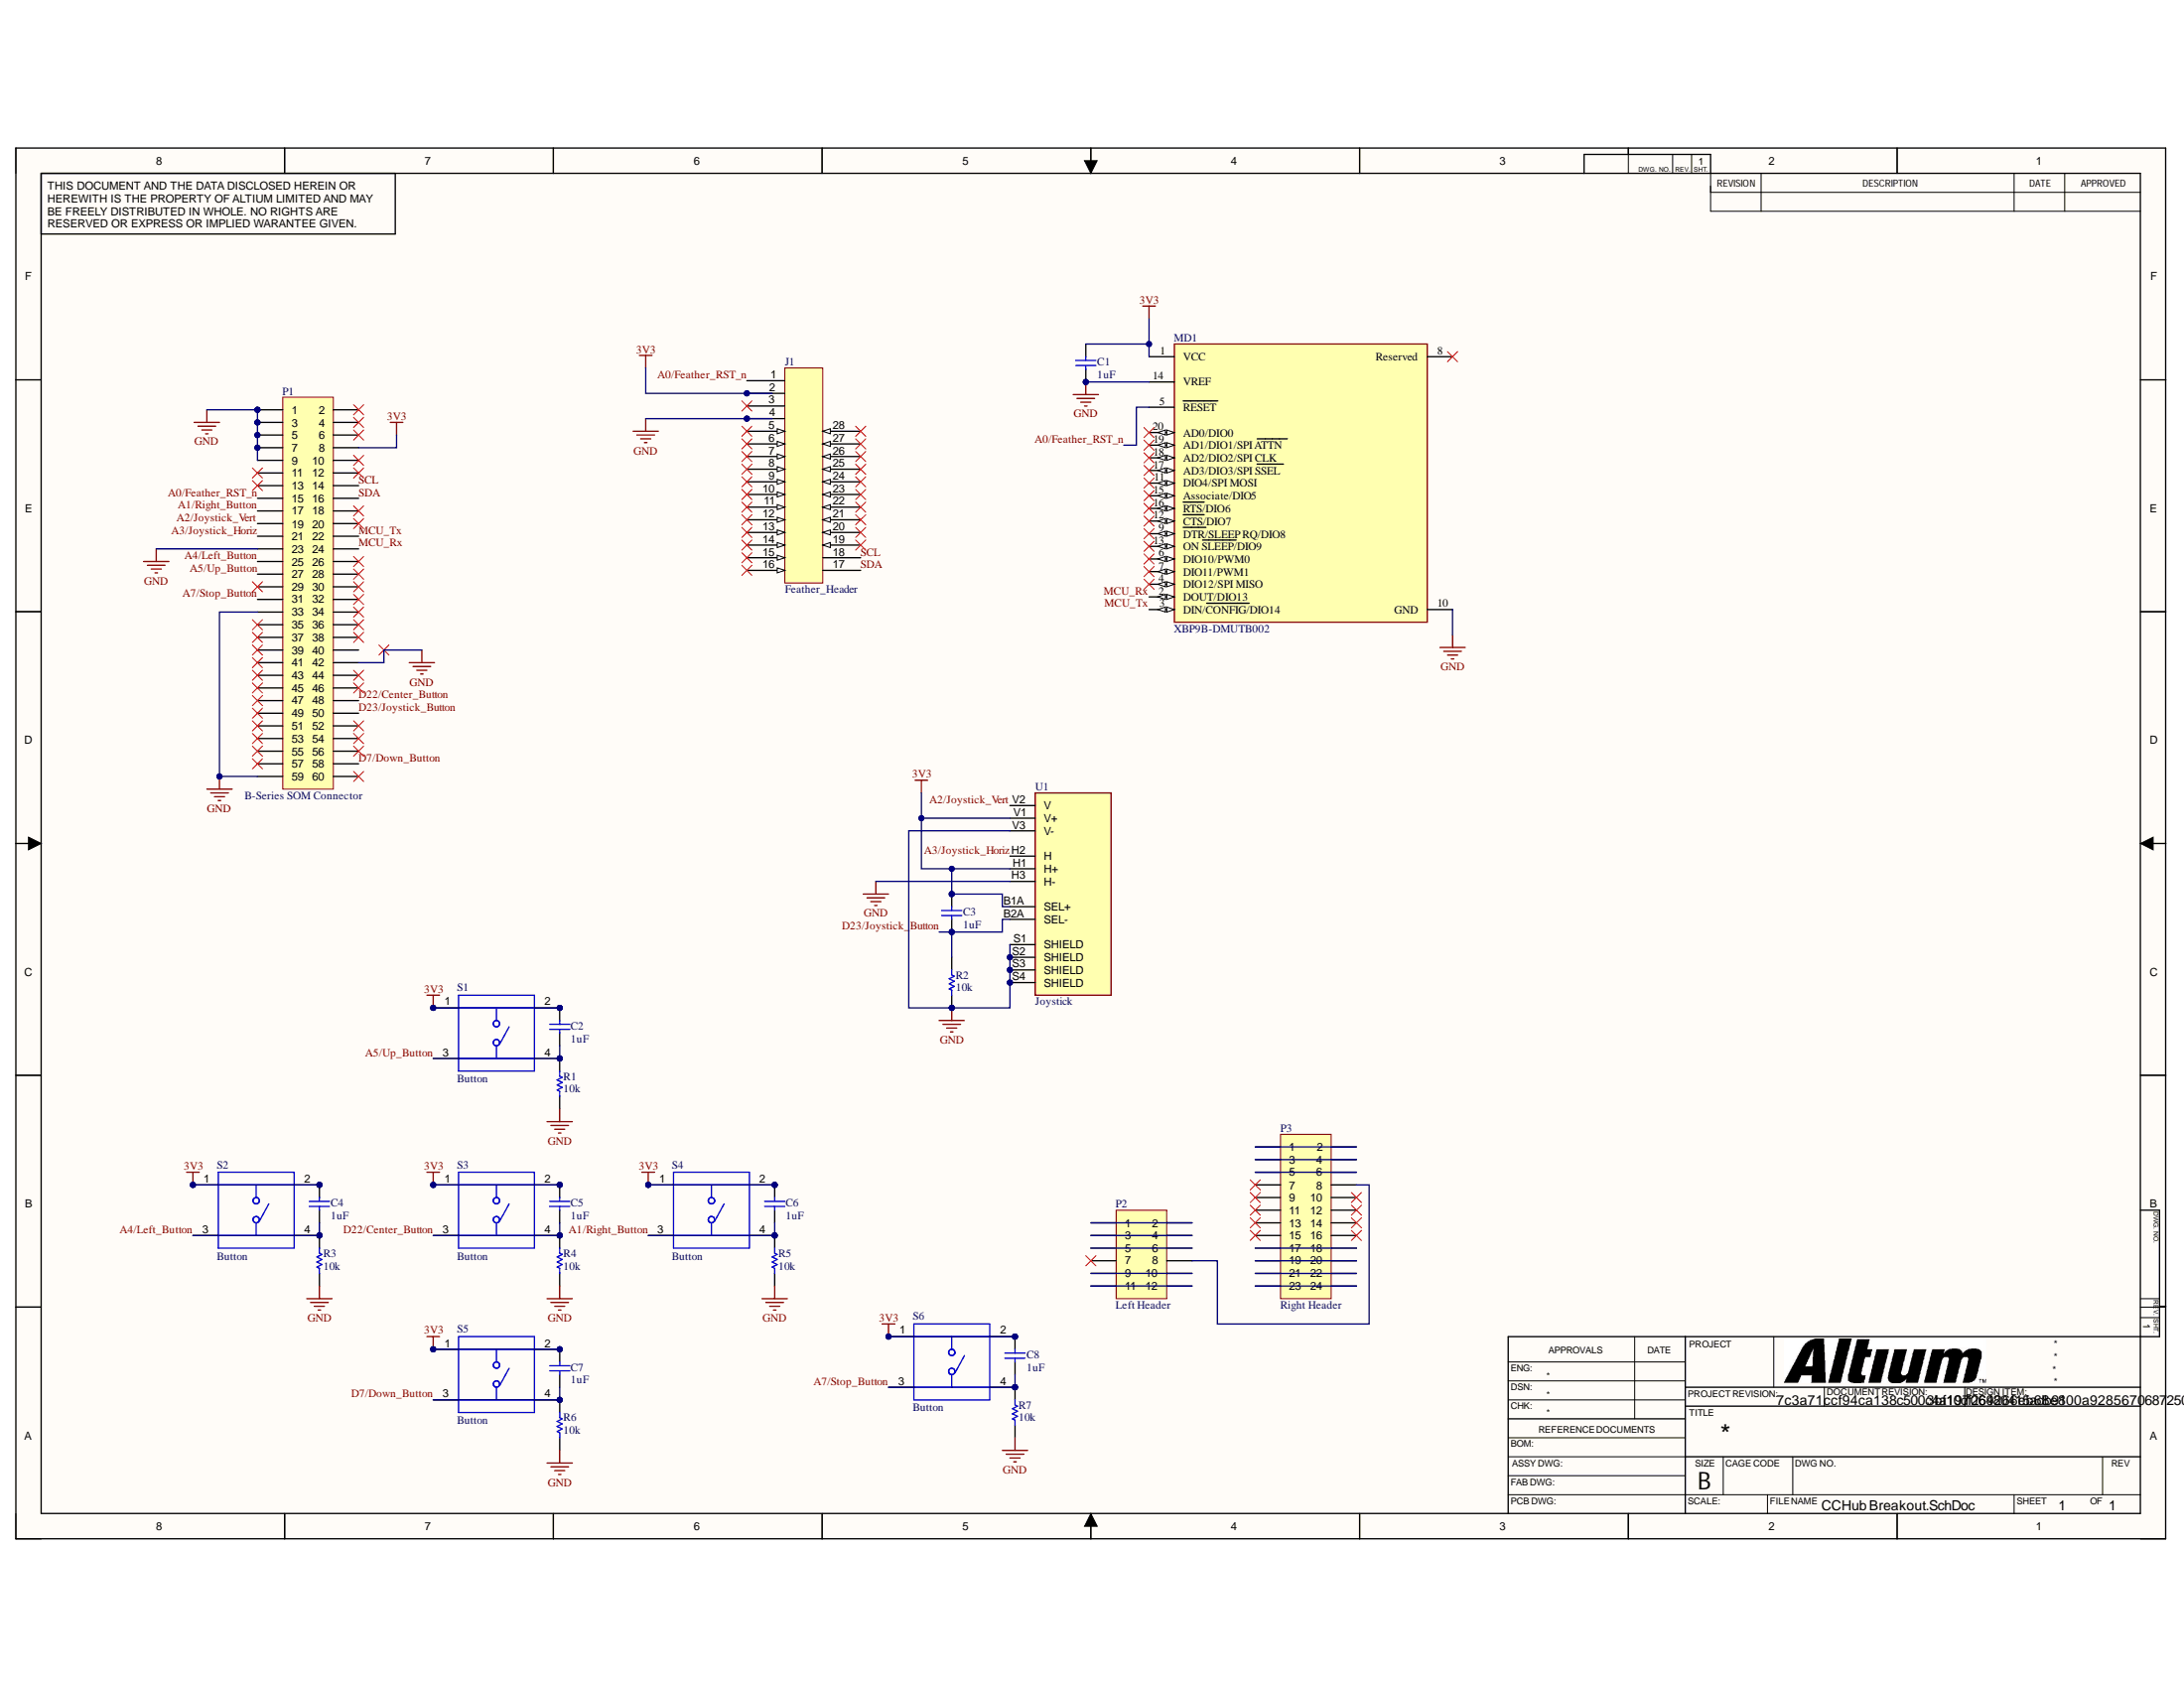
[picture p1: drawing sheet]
# Altium project WaterNet23CCHUBPCB.PrjPcb
1 sheet, 27 parts. Net scope: global (net labels, ports and power ports of the same name join across sheets).
Board file: Main.PcbDoc

## Sheet CCHub Breakout.SchDoc
size 431 x 279 mm; SheetNumber: 1; SheetTotal: 1

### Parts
C1  value 1uF  [1206 Capacitor]  (hidden comment: Capacitor)
C2  value 1uF  [1206 Capacitor]  (hidden comment: Capacitor)
C3  value 1uF  [1206 Capacitor]  (hidden comment: Capacitor)
C4  value 1uF  [1206 Capacitor]  (hidden comment: Capacitor)
C5  value 1uF  [1206 Capacitor]  (hidden comment: Capacitor)
C6  value 1uF  [1206 Capacitor]  (hidden comment: Capacitor)
C7  value 1uF  [1206 Capacitor]  (hidden comment: Capacitor)
C8  value 1uF  [1206 Capacitor]  (hidden comment: Capacitor)
J1  Feather_Header  [Feather_OLED]
MD1  XBP9B-DMUTB002  [FP-XBP9B-DMUTB002-MFG]
P1  B-Series SOM Connector  [HDR2X30]
P2  Left Header  [HDR2X6]
P3  Right Header  [HDR2X12]
R1  value 10k  [1206 Resistor]  (hidden comment: Resistor)
R2  value 10k  [1206 Resistor]  (hidden comment: Resistor)
R3  value 10k  [1206 Resistor]  (hidden comment: Resistor)
R4  value 10k  [1206 Resistor]  (hidden comment: Resistor)
R5  value 10k  [1206 Resistor]  (hidden comment: Resistor)
R6  value 10k  [1206 Resistor]  (hidden comment: Resistor)
R7  value 10k  [1206 Resistor]  (hidden comment: Resistor)
S1  Button  [Makerspace Button]
S2  Button  [Makerspace Button]
S3  Button  [Makerspace Button]
S4  Button  [Makerspace Button]
S5  Button  [Makerspace Button]
S6  Button  [Makerspace Button]
U1  Joystick  [XDCR_COM-09032]

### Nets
3V3: C1.2 C2.2 C3.2 C4.2 C5.2 C6.2 C7.2 C8.2 J1.2 MD1.1(VCC) P1.8 S1.1 S1.2 S2.1 S2.2 S3.1 S3.2 S4.1 S4.2 S5.1 S5.2 S6.1 S6.2 U1.B1A(SEL+) U1.H1(H+) U1.V1(V+)
GND: C1.1 J1.4 MD1.10(GND) MD1.14(VREF) P1.1 P1.3 P1.5 P1.7 P1.9 P1.23 P1.33 P1.42 P1.59 R1.1 R2.1 R3.1 R4.1 R5.1 R6.1 R7.1 U1.H3(H-) U1.S1(SHIELD) U1.S2(SHIELD) U1.S3(SHIELD) U1.S4(SHIELD) U1.V3(V-)
A0/Feather_RST_n: J1.1 MD1.5(~{RESET}) P1.15
A1/Right_Button: C6.1 P1.17 R5.2 S4.3 S4.4
A2/Joystick_Vert: P1.19 U1.V2(V)
A3/Joystick_Horiz: P1.21 U1.H2(H)
A4/Left_Button: C4.1 P1.25 R3.2 S2.3 S2.4
A5/Up_Button: C2.1 P1.27 R1.2 S1.3 S1.4
A7/Stop_Button: C8.1 P1.31 R7.2 S6.3 S6.4
D7/Down_Button: C7.1 P1.58 R6.2 S5.3 S5.4
D22/Center_Button: C5.1 P1.48 R4.2 S3.3 S3.4
D23/Joystick_Button: C3.1 P1.50 R2.2 U1.B2A(SEL-)
MCU_Rx: MD1.2(DOUT/DIO13) P1.24
MCU_Tx: MD1.3(DIN/~{CONFIG}/DIO14) P1.22
SCL: J1.18 P1.14
SDA: J1.17 P1.16
NetP2_1: P2.1 P2.2
NetP2_3: P2.3 P2.4
NetP2_5: P2.5 P2.6
NetP2_8: P2.8 P3.8
NetP2_9: P2.9 P2.10
NetP2_11: P2.11 P2.12
NetP3_1: P3.1 P3.2
NetP3_3: P3.3 P3.4
NetP3_5: P3.5 P3.6
NetP3_17: P3.17 P3.18
NetP3_19: P3.19 P3.20
NetP3_21: P3.21 P3.22
NetP3_23: P3.23 P3.24

Not connected (* = marked no-connect by the designer): J1 3* 5* 6* 7* 8* 9* 10* 11* 12* 13* 14* 15* 16* 19* 20* 21* 22* 23* 24* 25* 26* 27* 28*; MD1 4(DIO12/SPI_MISO)* 6(DIO10/PWM0)* 7(DIO11/PWM1)* 8(Reserved)* 9(~{DTR}/SLEEP_RQ/DIO8)* 11(DIO4/SPI_MOSI)* 12(~{CTS}/DIO7)* 13(ON_~{SLEEP}/DIO9)* 15(Associate/DIO5)* 16(~{RTS}/DIO6)* 17(AD3/DIO3/SPI_~{SSEL})* 18(AD2/DIO2/SPI_CLK)* 19(AD1/DIO1/SPI_~{ATTN})* 20(AD0/DIO0)*; P1 2* 4* 6* 10* 11* 12* 13* 18* 20* 26* 28* 29* 30* 32* 34* 35* 36* 37* 38* 39* 40 41* 43* 44* 45* 46* 47* 49* 51* 52* 53* 54* 55* 56* 57* 60*; P2 7*; P3 7* 9* 10* 11* 12* 13* 14* 15* 16*
